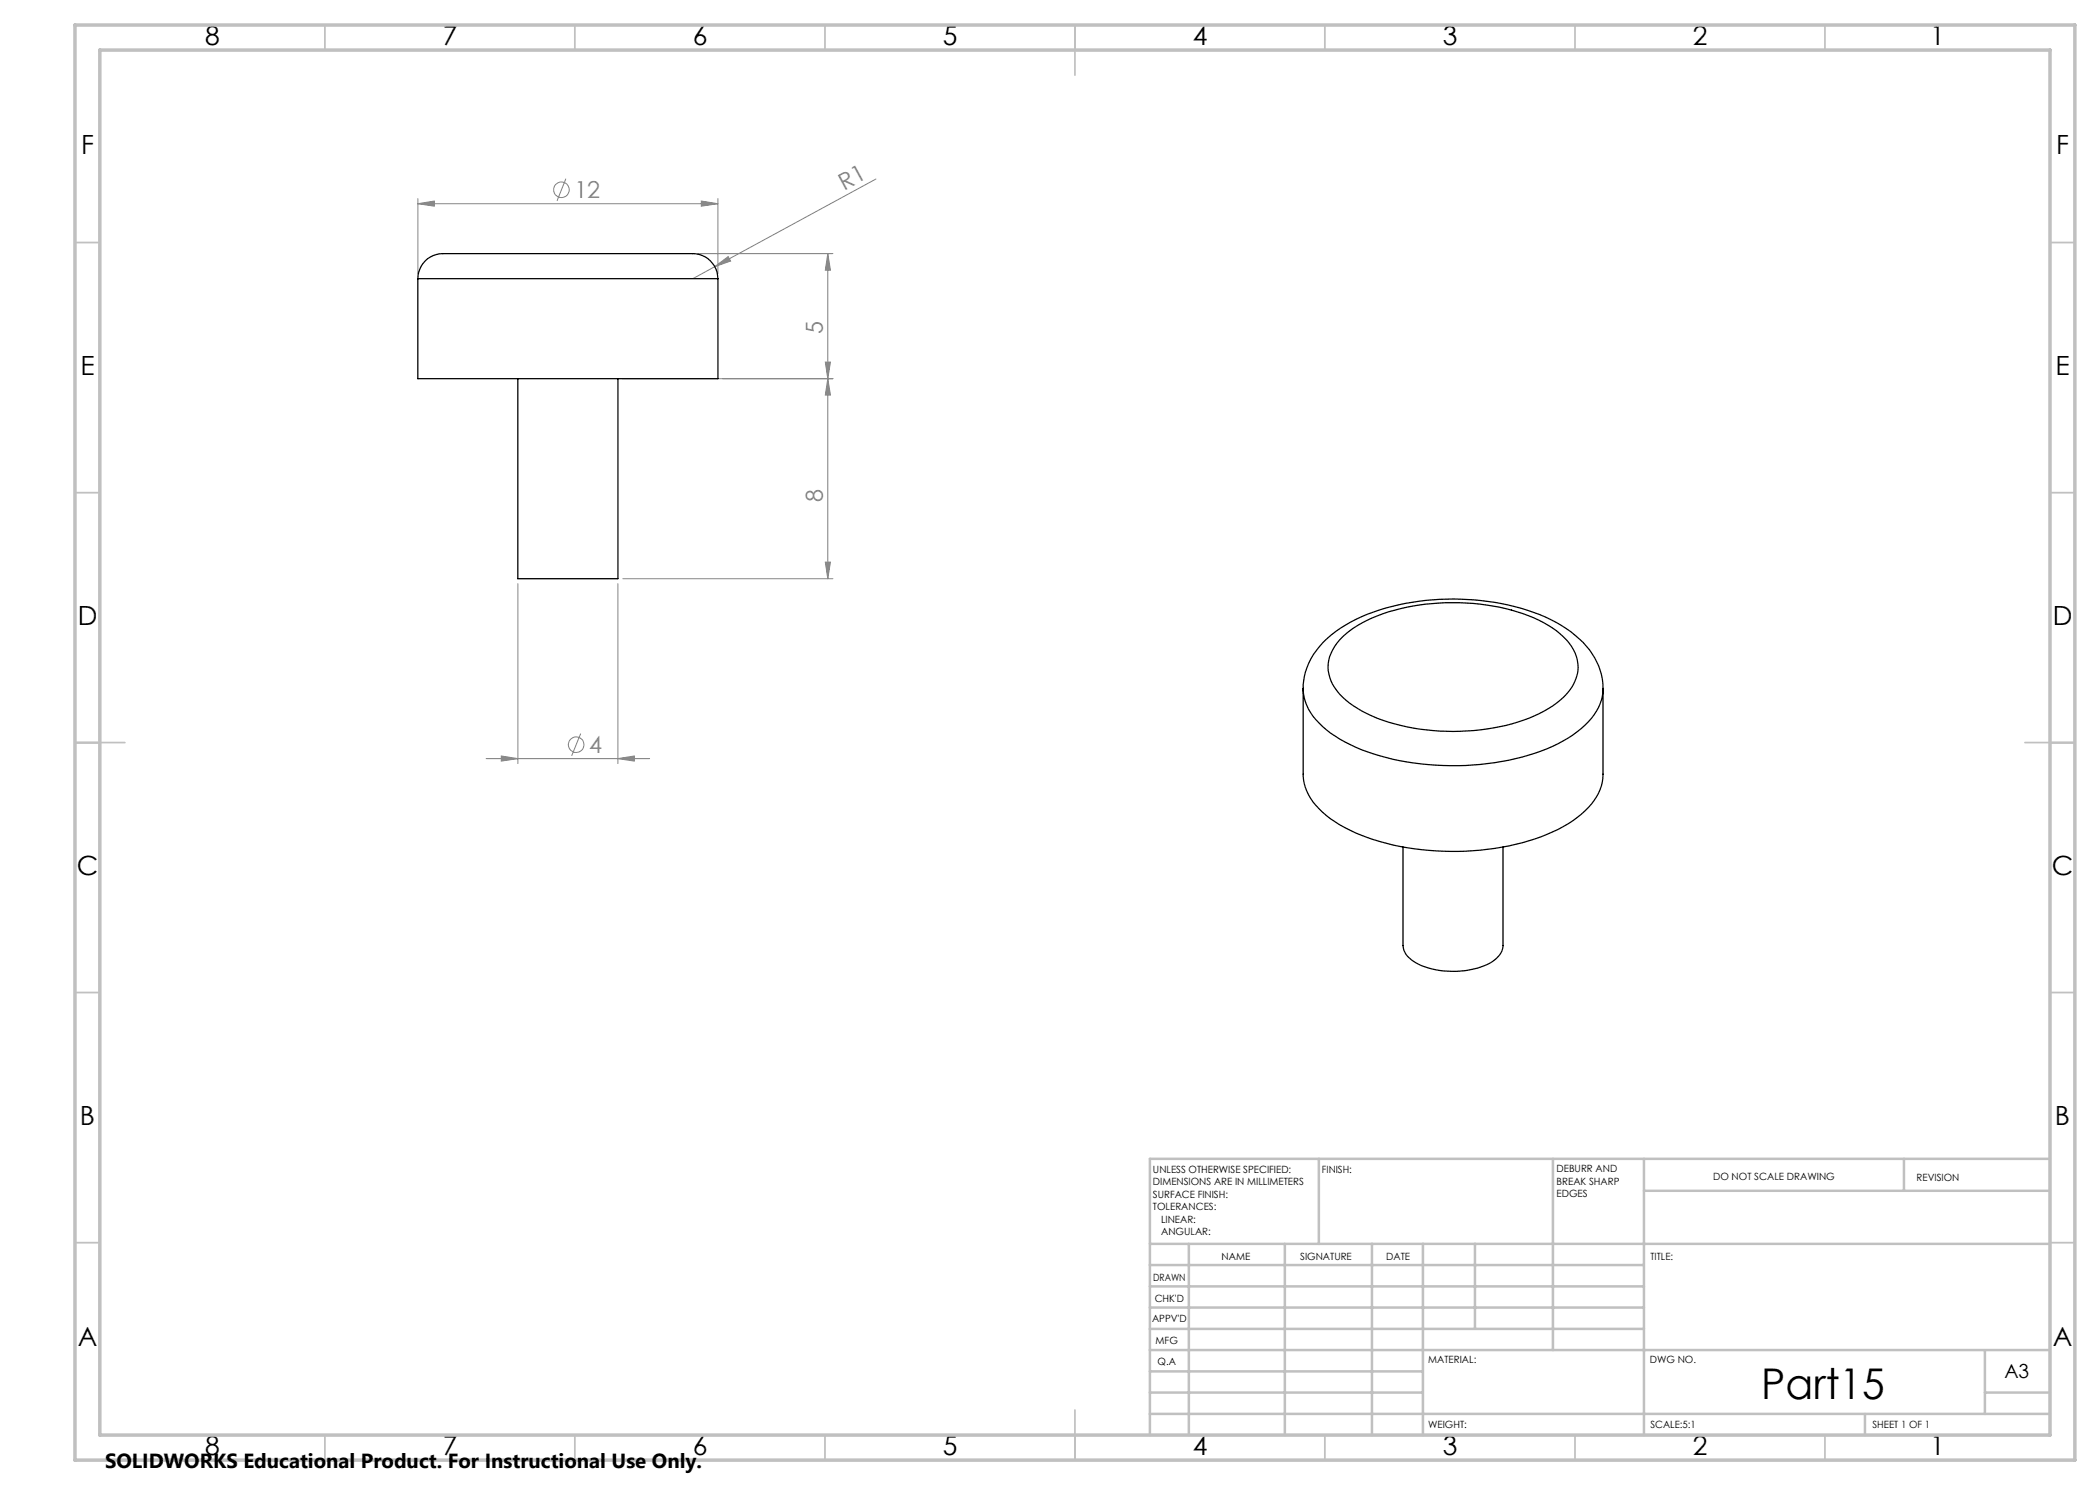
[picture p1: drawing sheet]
<svg xmlns="http://www.w3.org/2000/svg" width="420mm" height="297mm" viewBox="0 0 420 297" stroke-linecap="round" stroke-linejoin="round" font-family="sans-serif">
<g fill="none" stroke="#808080" stroke-width=".2">
<path d="M83.6 39.7v15M113.2 35.7l-1.8 4.5M143.6 39.7v15M175.2 35.8l-32.3 17.5M83.6 40.7l3.3-.5v1zM83.6 40.7h60M139.6 50.7h27M140.3 40.2l3.3 .5-3.3 .5zM142.9 53.3l2.7-2 .5 .9zM142.9 53.3l-4.3 2.4M165.6 50.7l.5 3.3h-1zM165.6 50.7v65"/>
<path d="M124.6 75.7h42M165.1 72.4h1l-.5 3.3zM165.6 75.7l.5 3.3h-1zM103.6 116.7v36M123.6 116.7v36M124.6 115.7h42M165.1 112.4h1l-.5 3.3zM97.2 151.7h32.7M100.3 151.2l3.3 .5-3.3 .5zM116.1 146.7l-1.8 4.5M123.6 151.7l3.3-.5v1z"/>
<circle cx="112.3" cy="37.9" r="1.55"/>
<circle cx="115.3" cy="148.9" r="1.55"/>
</g>
<g fill="none" stroke="#c0c0c0" stroke-width=".35">
<path d="M65 5v5M115 5v5M165 5v5M215 5v10M265 5v5M315 5v5M365 5v5M15 48.5h5M410 48.5h5M15 98.5h5M410 98.5h5M15 148.5h10"/>
<path d="M405 148.5h10M15 198.5h5M410 198.5h5M15 248.5h5M410 248.5h5M65 287v5M115 287v5M165 287v5M215 282v10M265 287v5M315 287v5M365 287v5"/>
</g>
<g fill="none" stroke="#c0c0c0" stroke-width=".5">
<path d="M263.8 231.8v17M310.6 231.8v38.2M328.8 231.8v55.2M328.8 238.2h81.2M380.8 231.8v6.4M410 231.8h-180v55.2M230 248.8h180M230 257.3h98.8M230 253h98.8M237.8 248.8v38.2M257 248.8v38.2M274.4 248.8v38.2"/>
<path d="M284.6 248.8v38.2M295 248.8v17M230 265.8h98.8M230 261.5h98.8M230 278.5h54.6M230 274.3h54.6M230 270h180M397 278.5h13M397 270v12.8M230 282.8h180M373 282.8v4.2"/>
</g>
<path d="M15 5h400v287h-400zM20 10h390v277h-390z" fill="none" stroke="#c0c0c0" stroke-width=".7"/>
<g fill="#808080">
<path d="M142.9 53.3l2.7-2 .5 .9z"/>
<path d="M140.3 40.2l3.3 .5-3.3 .5zM83.6 40.7l3.3-.5v1zM123.6 151.7l3.3-.5v1zM100.3 151.2l3.3 .5-3.3 .5z"/>
<path d="M165.1 72.4h1l-.5 3.3zM165.6 50.7l.5 3.3h-1zM165.1 112.4h1l-.5 3.3zM165.6 75.7l.5 3.3h-1z"/>
</g>
<path d="M83.6 55.7a5.1 5.1 0 0 1 5.9-5h47.8a5.3 5.3 0 0 1 6.3 5M83.6 55.7v20h60v-20M83.6 55.7h60M103.6 75.7v40h20v-40M260.6 137.7a14.2 14.2 0 0 1 6.6-11.4 38.2 38.2 0 0 1 19.3-6.3 45.9 45.9 0 0 1 24.8 4.5 17.4 17.4 0 0 1 8.7 9.6l.5 1.7 .1 1.9M260.6 137.7v17.1a10.2 10.2 0 0 0 3.9 7.7 32.6 32.6 0 0 0 15.5 6.8 54.2 54.2 0 0 0 29.4-2.4 20.4 20.4 0 0 0 9.9-7.5l.4-.7a8.2 8.2 0 0 0 .9-3.9v-17.1M260.6 137.7a10.2 10.2 0 0 0 3.9 7.6 32.6 32.6 0 0 0 15.5 6.8 53.4 53.4 0 0 0 30.6-2.8 18.7 18.7 0 0 0 9.1-7.8 8.2 8.2 0 0 0 .9-3.8M268.5 127.4a25.9 25.9 0 0 1 12.8-5.9 43.9 43.9 0 0 1 26.5 2.5 13.7 13.7 0 0 1 7.5 7.3 7.9 7.9 0 0 1-2.6 8.1 28.1 28.1 0 0 1-15.3 6.4 44.2 44.2 0 0 1-22.9-2.6 16.4 16.4 0 0 1-8-6.3 7.3 7.3 0 0 1 1.4-8.9zM280.6 169.4v19.7a4.4 4.4 0 0 0 2.9 3.7 16.8 16.8 0 0 0 15.2-.6 3.9 3.9 0 0 0 1.9-3.1v-19.7" fill="none" stroke="#000" stroke-width=".25"/>
<text font-size="8.5" x="352.3" y="279.7">Part15</text>
<g font-size="5.3">
<text x="41" y="9">8</text>
<text x="88.5" y="9">7</text>
<text x="138.5" y="9">6</text>
<text x="188.5" y="9">5</text>
<text x="238.5" y="9">4</text>
<text x="288.5" y="9">3</text>
<text x="338.5" y="9">2</text>
<text x="386" y="9">1</text>
<text x="16.2" y="30.7">F</text>
<text x="411.2" y="30.7">F</text>
<text x="16.1" y="75">E</text>
<text x="411.1" y="75">E</text>
<text x="15.5" y="125">D</text>
<text x="410.5" y="125">D</text>
<text x="15.4" y="175">C</text>
<text x="410.4" y="175">C</text>
<text x="16" y="225">B</text>
<text x="411" y="225">B</text>
<text x="15.5" y="269.2">A</text>
<text x="410.5" y="269.2">A</text>
<text x="41" y="291">8</text>
<text x="88.5" y="291">7</text>
<text x="138.5" y="291">6</text>
<text x="188.5" y="291">5</text>
<text x="238.5" y="291">4</text>
<text x="288.5" y="291">3</text>
<text x="338.5" y="291">2</text>
<text x="386" y="291">1</text>
</g>
<g font-size="4.7" fill="#808080">
<text x="114.9" y="39.6">12</text>
<text x="168.8" y="38.1" transform="rotate(-29 168.8 38.1)">R1</text>
<text x="164.6" y="66.9" transform="rotate(-90 164.6 66.9)">5</text>
<text x="164.6" y="100.3" transform="rotate(-90 164.6 100.3)">8</text>
<text x="117.8" y="150.6">4</text>
</g>
<text font-size="4.1" x="21" y="293.7">SOLIDWORKS Educational Product. For Instructional Use Only.</text>
<text font-size="3.9" x="400.9" y="275.5">A3</text>
<g font-size="2">
<text x="230.6" y="234.6">UNLESS OTHERWISE SPECIFIED:</text>
<text x="230.6" y="237.1">DIMENSIONS ARE IN MILLIMETERS</text>
<text x="230.6" y="239.6">SURFACE FINISH:</text>
<text x="264.4" y="234.6">FINISH:</text>
<text x="311.3" y="234.5">DEBURR AND</text>
<text x="311.3" y="237">BREAK SHARP</text>
<text x="311.3" y="239.5">EDGES</text>
<text x="342.6" y="236">DO NOT SCALE DRAWING</text>
<text x="383.3" y="236.2">REVISION</text>
<text x="230.6" y="242.1">TOLERANCES:</text>
<text x="232.2" y="244.6">LINEAR:</text>
<text x="232.2" y="247.1">ANGULAR:</text>
<text x="244.3" y="252">NAME</text>
<text x="260" y="251.9">SIGNATURE</text>
<text x="277.2" y="251.9">DATE</text>
<text x="330.1" y="251.9">TITLE:</text>
<text x="230.6" y="256.1">DRAWN</text>
<text x="230.9" y="260.3">CHK'D</text>
<text x="230.4" y="264.4">APPV'D</text>
<text x="231.1" y="268.8">MFG</text>
<text x="231.5" y="273">Q.A</text>
<text x="285.6" y="272.5">MATERIAL:</text>
<text x="330" y="272.5">DWG NO.</text>
<text x="285.6" y="285.5">WEIGHT:</text>
<text x="330.1" y="285.6">SCALE:5:1</text>
<text x="374.5" y="285.6">SHEET 1 OF 1</text>
</g>
</svg>
